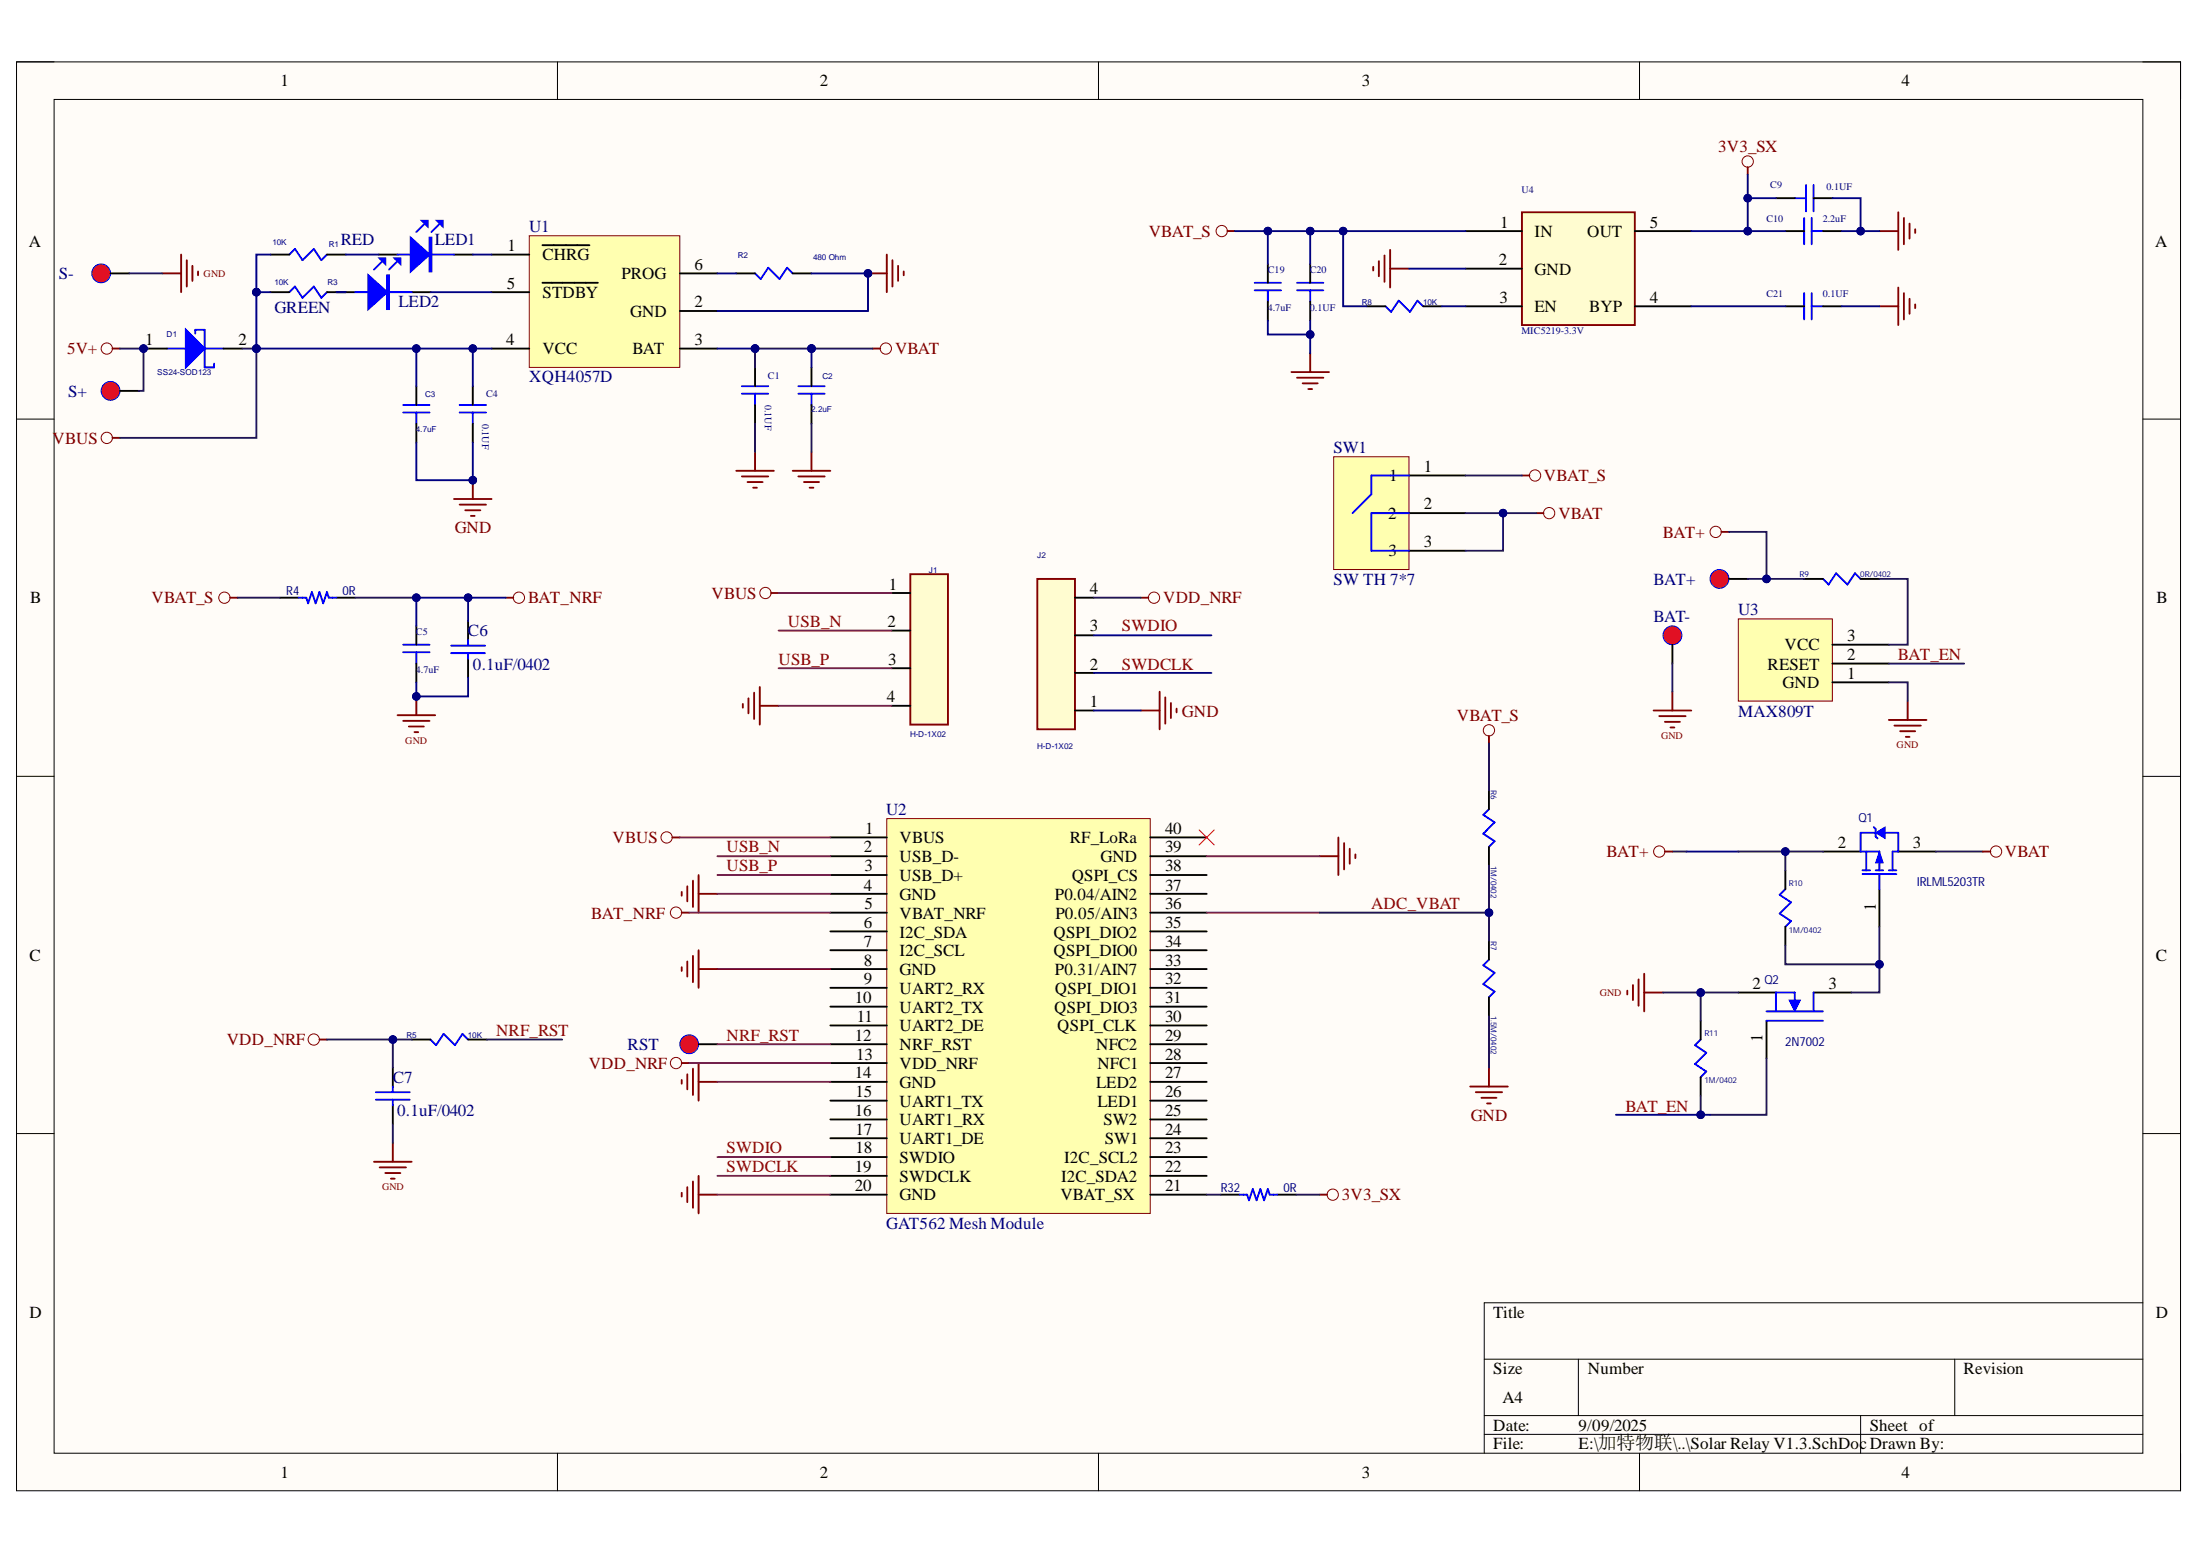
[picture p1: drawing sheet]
# Altium schematic sheet GAT562 Mesh Solar Relay V1.3.SchDoc
size A4

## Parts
BAT+  (no value)  [pad2*3]  (no BOM)
BAT-  (no value)  [pad2*3]  (no BOM)
C1  0.1UF  [C0402]
C2  2.2uF  [C0402]
C3  4.7uF  [C0402]
C4  0.1UF  [C0402]
C5  4.7uF  [C0402]
C6  0.1uF/0402  [C0402]
C7  0.1uF/0402  [C0402]
C9  0.1UF  [C0402]
C10  2.2uF  [C0402]
C19  4.7uF  [C0402]
C20  0.1UF  [C0402]
C21  0.1UF  [C0402]
D1  SS24-SOD123  [SOD-123-1]
J1  H-D-1X02  [HDR1X4-2.0]
J2  H-D-1X02  [HDR1X4-2.0]
LED1  RED  [LED0603_RED_3D]
LED2  GREEN  [LED0603_RED_3D]
Q1  IRLML5203TR  [SOT23]
Q2  2N7002  [SOT23]
R1  10K  [R0402]
R2  480 Ohm  [R0402]
R3  10K  [R0402]
R4  0R  [R0402]
R5  10K  [R0402]
R6  1M/0402  [R0402]
R7  1.5M/0402  [R0402]
R8  10K  [R0402]
R9  0R/0402  [R0402]
R10  1M/0402  [R0402]
R11  1M/0402  [R0402]
R32  0R  [R0402]
RST  (no value)  [PAD_29mil]  (no BOM)
S+  (no value)  [pad1*2]  (no BOM)
S-  (no value)  [pad1*2]  (no BOM)
SW1  SW TH 7*7  [SW TH 7*7]
U1  XQH4057D  [XQH4057D]
U2  GAT562 Mesh Module  [gat562 module]
U3  MAX809T  [SOT23]
U4  MIC5219-3.3V  [SOT23-5]

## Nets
3V3_SX: C9.2 C10.1 R32.2 U4.5(OUT)
5V+: D1.1(ANODE) S+.1
BAT+: BAT+.1 Q1.2(S) R9.2 R10.2
BAT_NRF: C5.1 C6.2 R4.2 U2.5(VBAT_NRF)
GND: BAT-.1 C1.2 C2.2 C3.2 C4.2 C5.2 C6.1 C7.1 C9.1 C10.2 C19.2 C20.2 C21.2 J1.4 J2.1 Q2.2(OUT) R2.2 R7.1 R11.2 S-.1 U1.2(GND) U2.4(GND) U2.8(GND) U2.14(GND) U2.20(GND) U2.39(GND) U3.1(GND) U4.2(GND)
VBAT: C1.1 C2.1 Q1.3(D) SW1.2 SW1.3 U1.3(BAT)
VBAT_S: C19.1 C20.1 R4.1 R6.2 R8.1 SW1.1 U4.1(IN)
VBUS: C3.1 C4.1 D1.2(CATHODE) J1.1 R1.2 R3.2 U1.4(VCC) U2.1(VBUS)
VDD_NRF: C7.2 J2.4 R5.1 U2.13(VDD_NRF)
ADC_VBAT: R6.1 R7.2 U2.36(P0.05/AIN3)
BAT_EN: Q2.1(IN) R11.1 U3.2(RESET)
NRF_RST: R5.2 RST.1 U2.12(NRF_RST)
SWDCLK: J2.2 U2.19(SWDCLK)
SWDIO: J2.3 U2.18(SWDIO)
USB_N: J1.2 U2.2(USB_D-)
USB_P: J1.3 U2.3(USB_D+)
NetC21_1: C21.1 U4.4(BYP)
NetLED1_1: LED1.1 R1.1
NetLED1_2: LED1.2 U1.1(~{CHRG})
NetLED2_1: LED2.1 R3.1
NetLED2_2: LED2.2 U1.5(~{STDBY})
NetQ1_1: Q1.1(G) Q2.3(GND) R10.1
NetR2_1: R2.1 U1.6(PROG)
NetR8_2: R8.2 U4.3(EN)
NetR9_1: R9.1 U3.3(VCC)
NetR32_1: R32.1 U2.21(VBAT_SX)

Not connected (* = marked no-connect by the designer): U2 6(I2C_SDA) 7(I2C_SCL) 9(UART2_RX) 10(UART2_TX) 11(UART2_DE) 15(UART1_TX) 16(UART1_RX) 17(UART1_DE) 22(I2C_SDA2) 23(I2C_SCL2) 24(SW1) 25(SW2) 26(LED1) 27(LED2) 28(NFC1) 29(NFC2) 30(QSPI_CLK) 31(QSPI_DIO3) 32(QSPI_DIO1) 33(P0.31/AIN7) 34(QSPI_DIO0) 35(QSPI_DIO2) 37(P0.04/AIN2) 38(QSPI_CS) 40(RF_LoRa)*
